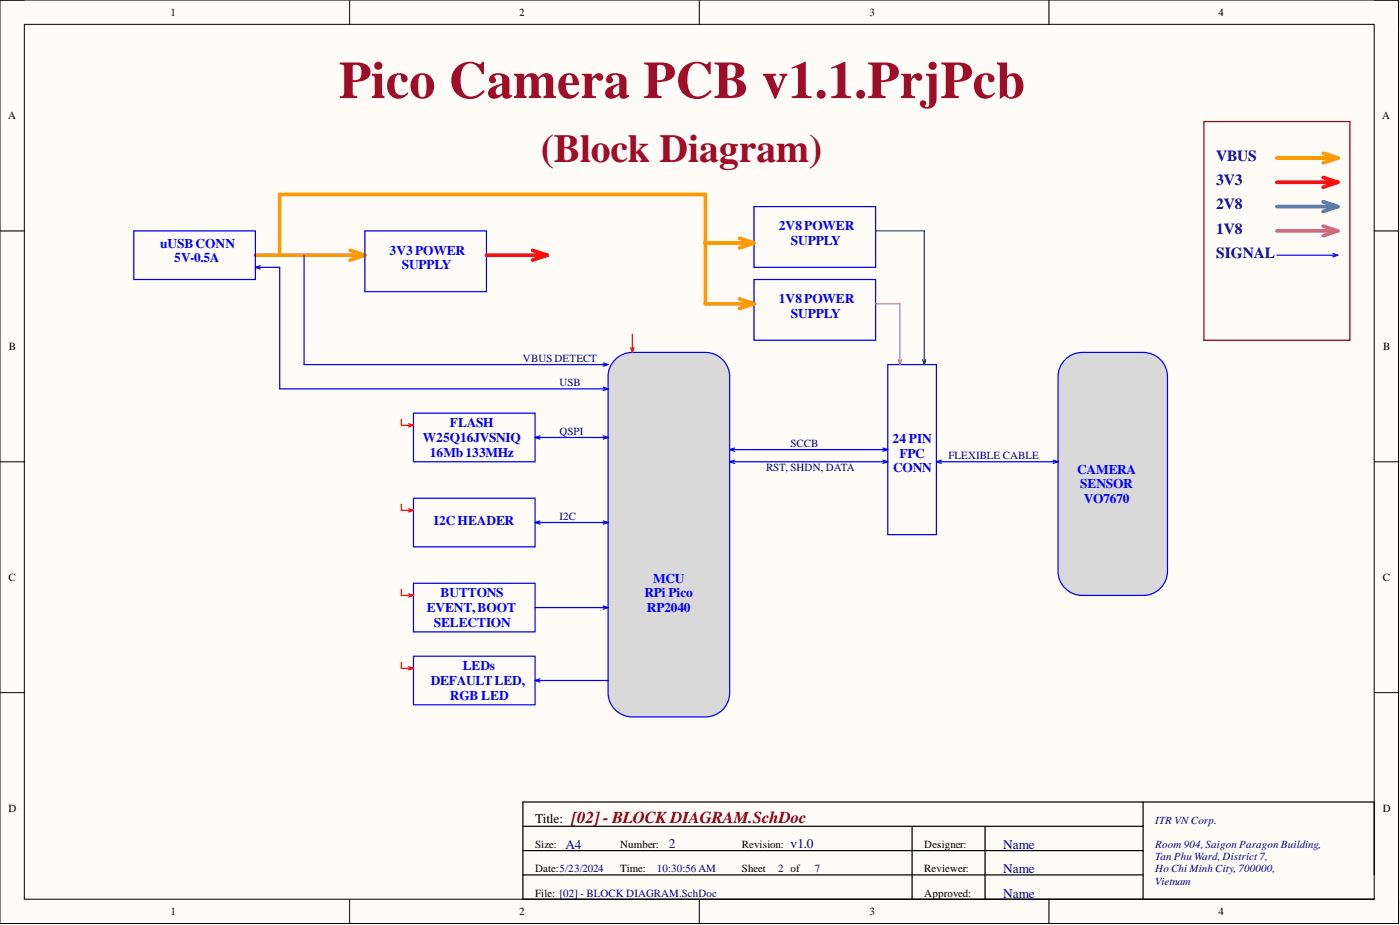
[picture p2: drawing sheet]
<svg xmlns="http://www.w3.org/2000/svg" width="292mm" height="193mm" viewBox="0 0 292 193" stroke-linecap="round" stroke-linejoin="round" font-family="sans-serif">
<path d="M0 0h291.8v192.7h-291.8z" fill-rule="evenodd" fill="#fffcf8"/>
<path d="M0 0h291.8v192.7h-291.8z" fill="none" stroke="#000" stroke-width=".21"/>
<path d="M5.1 5.1h281.6v182.5h-281.6z" fill-rule="evenodd" fill="#fffcf8"/>
<g fill="none" stroke="#000" stroke-width=".21">
<path d="M0 0h5.1M5.1 5.1h281.6v182.5h-281.6zM72.9 0v5.1M145.9 0v5.1M218.8 0v5.1M286.7 0h5.1v5.1M0 48.2h5.1M286.7 48.2h5.1M0 96.3h5.1M286.7 96.3h5.1M0 144.5h5.1M286.7 144.5h5.1"/>
<path d="M72.9 187.6v5.1M145.9 187.6v5.1M218.8 187.6v5.1M291.8 187.6v5.1"/>
</g>
<path d="M109.1 172.4h129.4M109.1 177.4h129.4M190.3 172.4v15.2M205.5 172.4v15.2M238.5 167.3v20.3M109.1 182.5h129.4M286.7 182.5v-15.2h-177.6v20.3h177.6" fill="none" stroke="#000" stroke-width=".25"/>
<path d="M128.1 75.3a5.1 5.1 0 0 1 3.8-1.8h15.3a5.1 5.1 0 0 1 5 5.1v65.9a5.1 5.1 0 0 1-5 5.1h-15.3a5.1 5.1 0 0 1-5-5.1v-65.9a5 5 0 0 1 1.2-3.3z" fill="#d9d9d9"/>
<path d="M128.1 75.3a5.1 5.1 0 0 1 3.8-1.8h15.3a5.1 5.1 0 0 1 5 5.1v65.9a5.1 5.1 0 0 1-5 5.1h-15.3a5.1 5.1 0 0 1-5-5.1v-65.9a5 5 0 0 1 1.2-3.3z" fill="none" stroke="#00f" stroke-width=".25"/>
<path d="M221.9 75.3a5.1 5.1 0 0 1 3.9-1.8h12.7a5.1 5.1 0 0 1 5.1 5.1v40.5a5.1 5.1 0 0 1-5.1 5.1h-12.7a5.1 5.1 0 0 1-5.1-5.1v-40.5a5 5 0 0 1 1.2-3.3z" fill="#d9d9d9"/>
<g fill="none" stroke="#00f" stroke-width=".25">
<path d="M27.9 48.2h25.4v10.1h-25.4zM53.3 55.8h5.1v25.3h68.5M53.3 55.8l1 .3M54.3 55.4l-1 .4M63.4 53.2v22.9h63.5M76.1 48.2h25.4v12.6h-25.4zM157.3 43.1h25.4v12.7h-25.4zM157.3 58.3h25.4v12.7h-25.4zM266.4 53.2h12.7M278.1 52.9l1 .3M279.1 53.2l-1 .4M125.9 75.7l1 .4"/>
<path d="M126.9 76.1l-1 .3M185.2 76.1h10.2v35.4h-10.2zM221.9 75.3a5.1 5.1 0 0 1 3.9-1.8h12.7a5.1 5.1 0 0 1 5.1 5.1v40.5a5.1 5.1 0 0 1-5.1 5.1h-12.7a5.1 5.1 0 0 1-5.1-5.1v-40.5a5 5 0 0 1 1.2-3.3zM86.3 86.2h25.3v10.1h-25.3zM111.6 91.3h15.3M111.6 91.3l1.1 .3M112.7 90.9l-1.1 .4M125.9 90.9l1 .4M125.9 80.8l1 .3M126.9 91.3l-1 .3M126.9 81.1l-1 .4M152.2 93.8h33"/>
<path d="M152.2 93.8l1.1 .3M152.2 96.3h33M152.2 96.3l1.1 .4M153.3 93.5l-1.1 .3M153.3 96l-1.1 .3M184.2 93.5l1 .3M184.2 96l1 .3M185.2 93.8l-1 .3M185.2 96.3l-1 .4M195.4 96.3h25.3M195.4 96.3l1 .4M196.4 96l-1 .3"/>
<path d="M219.7 96l1 .3M220.7 96.3l-1 .4M86.3 103.9h25.3v10.2h-25.3zM111.6 109h15.3M111.6 109l1.1 .3M112.7 108.7l-1.1 .3M125.9 108.7l1 .3M126.9 109l-1 .3M86.3 121.7h25.3v10.1h-25.3zM86.3 136.9h25.3v10.1h-25.3zM111.6 126.8h15.3M125.9 126.4l1 .4"/>
<path d="M126.9 126.8l-1 .3M111.6 142h15.3M111.6 142l1.1 .3M112.7 141.6l-1.1 .4"/>
</g>
<path d="M266.4 33h12.7M276.1 31.9l3 1.1M279.1 33l-3 1M53.3 53.2h22.8M58.4 53.2v-12.6h88.8v22.8h10.1M73.1 52.2l3 1M76.1 53.2l-3 1.1M147.2 50.7h10.1M154.3 49.7l3 1M157.3 50.7l-3 1M154.3 62.4l3 1M157.3 63.4l-3 1" fill="none" stroke="#f90" stroke-width=".76"/>
<path d="M266.4 38h12.7M276.1 37l3 1M279.1 38l-3 1M101.5 53.2h12.7M111.1 52.2l3.1 1M114.2 53.2l-3.1 1.1" fill="none" stroke="#f00" stroke-width=".76"/>
<path d="M251.2 25.4h30.4v45.6h-30.4z" fill="none" stroke="#980000" stroke-width=".25"/>
<path d="M266.4 48.2h12.7M276.1 47.2l3 1M279.1 48.2l-3 1" fill="none" stroke="#f0f" stroke-width=".76"/>
<path d="M266.4 43.1h12.7M276.1 42.1l3 1M279.1 43.1l-3 1" fill="none" stroke="#45818e" stroke-width=".76"/>
<path d="M182.7 63.4h5.1v12.7M187.4 75l.4 1.1M188.1 75l-.3 1.1" fill="none" stroke="#f0f" stroke-width=".25"/>
<path d="M182.7 48.2h10.1v27.9M192.5 75l.3 1.1M193.2 75l-.4 1.1" fill="none" stroke="#134f5c" stroke-width=".25"/>
<g fill="none" stroke="#f00" stroke-width=".25">
<path d="M131.6 72.5l.3 1M131.9 69.7v3.8M132.3 72.5l-.4 1M83.7 87.5v1.2h2.6M85.3 88.4l1 .3M86.3 88.7l-1 .4M83.7 105.2v1.3h2.6M85.3 106.1l1 .4M86.3 106.5l-1 .3M83.7 122.9v1.3h2.6M83.7 138.2v1.2h2.6M85.3 123.9l1 .3"/>
<path d="M85.3 139.1l1 .3M86.3 124.2l-1 .4M86.3 139.4l-1 .4"/>
</g>
<text font-size="11" fill="#9e0e29" x="70.7" y="20.5">Pico Camera PCB v1.1.PrjPcb</text>
<text font-size="8.3" fill="#9e0e29" x="112.8" y="33.7">(Block Diagram)</text>
<text font-size="3.5" fill="#800000" x="119.3" y="171.6">[02]- BLOCK DIAGRAM.SchDoc</text>
<g font-size="3.2" fill="#000080">
<text x="253.7" y="33.6">VBUS</text>
<text x="253.7" y="38.6">3V3</text>
<text x="253.7" y="43.7">2V8</text>
<text x="253.7" y="48.8">1V8</text>
<text x="253.7" y="53.8">SIGNAL</text>
</g>
<g font-size="2.8" fill="#00f">
<text x="33.4" y="51.6">uUSBCONN</text>
<text x="81.3" y="53.2">3V3POWER</text>
<text x="162.5" y="48.1">2V8POWER</text>
<text x="165" y="51.1">SUPPLY</text>
<text x="36.4" y="54.7">5V-0.5A</text>
<text x="83.8" y="56.2">SUPPLY</text>
<text x="162.5" y="63.3">1V8POWER</text>
<text x="165" y="66.3">SUPPLY</text>
<text x="93.9" y="89.2">FLASH</text>
<text x="88.2" y="92.2">W25Q16JVSNIQ</text>
<text x="89.7" y="95.2">16Mb133MHz</text>
<text x="186.2" y="92.4">24 PIN</text>
<text x="187.7" y="95.5">FPC</text>
<text x="186.3" y="98.5">CONN</text>
<text x="224.7" y="98.8">CAMERA</text>
<text x="225.4" y="101.8">SENSOR</text>
<text x="226.2" y="104.9">VO7670</text>
<text x="90.5" y="109.4">I2CHEADER</text>
<text x="91.9" y="124.6">BUTTONS</text>
<text x="134.5" y="124.6">RPi Pico</text>
<text x="136.3" y="121.6">MCU</text>
<text x="89.1" y="127.7">EVENT,BOOT</text>
<text x="90.5" y="130.7">SELECTION</text>
<text x="135" y="127.7">RP2040</text>
<text x="89.9" y="142.9">DEFAULTLED,</text>
<text x="96.6" y="139.8">LEDs</text>
<text x="93.9" y="145.9">RGB LED</text>
</g>
<text font-size="2.8" x="111.6" y="171.8">Title:</text>
<g font-size="2.8" fill="#000080">
<text x="118" y="177.1">A4</text>
<text x="139.6" y="176.9">2</text>
<text x="164.9" y="176.9">v1.0</text>
<text x="209.3" y="177.1">Name</text>
<text x="209.3" y="182.2">Name</text>
<text x="209.3" y="187.3">Name</text>
</g>
<g font-size="2.3">
<text x="35.6" y="3.3">1</text>
<text x="108.3" y="3.3">2</text>
<text x="181.4" y="3.3">3</text>
<text x="254.2" y="3.3">4</text>
<text x="1.7" y="24.8">A</text>
<text x="288.4" y="24.8">A</text>
<text x="1.9" y="73">B</text>
<text x="288.6" y="73">B</text>
<text x="1.8" y="121.2">C</text>
<text x="288.5" y="121.2">C</text>
<text x="1.8" y="169.3">D</text>
<text x="288.5" y="169.3">D</text>
<text x="111.6" y="176.9">Size:</text>
<text x="129.4" y="176.9">Number:</text>
<text x="154.8" y="176.9">Revision:</text>
<text x="192.8" y="176.9">Designer:</text>
<text x="111.6" y="182">Date:5/23/2024</text>
<text x="129.4" y="182">Time:</text>
<text x="154.8" y="182">Sheet</text>
<text x="192.8" y="182">Reviewer:</text>
<text x="35.6" y="190.9">1</text>
<text x="108.3" y="190.9">2</text>
<text x="111.6" y="187.1">File: [02] - BLOCK DIAGRAM.SchDoc</text>
<text x="181.4" y="190.9">3</text>
<text x="192.8" y="187.1">Approved:</text>
<text x="254.2" y="190.9">4</text>
</g>
<g font-size="2.3" fill="#000080">
<text x="109.1" y="75.5">VBUS DETECT</text>
<text x="116.7" y="80.6">USB</text>
<text x="116.7" y="90.8">QSPI</text>
<text x="164.9" y="93.3">SCCB</text>
<text x="197.9" y="95.8">FLEXIBLE CABLE</text>
<text x="159.9" y="98.4">RST, SHDN, DATA</text>
<text x="116.7" y="108.5">I2C</text>
<text x="241" y="171.9">ITR VNCorp.</text>
<text x="241" y="176.9">Room 904, Saigon Paragon Building,</text>
<text x="241" y="179.5">Tan Phu Ward, District 7,</text>
<text x="137" y="182">10:30:56 AM</text>
<text x="162.4" y="182">2 of</text>
<text x="170" y="182">7</text>
<text x="241" y="182">Ho Chi Minh City, 700000,</text>
<text x="241" y="184.5">Vietnam</text>
</g>
</svg>
